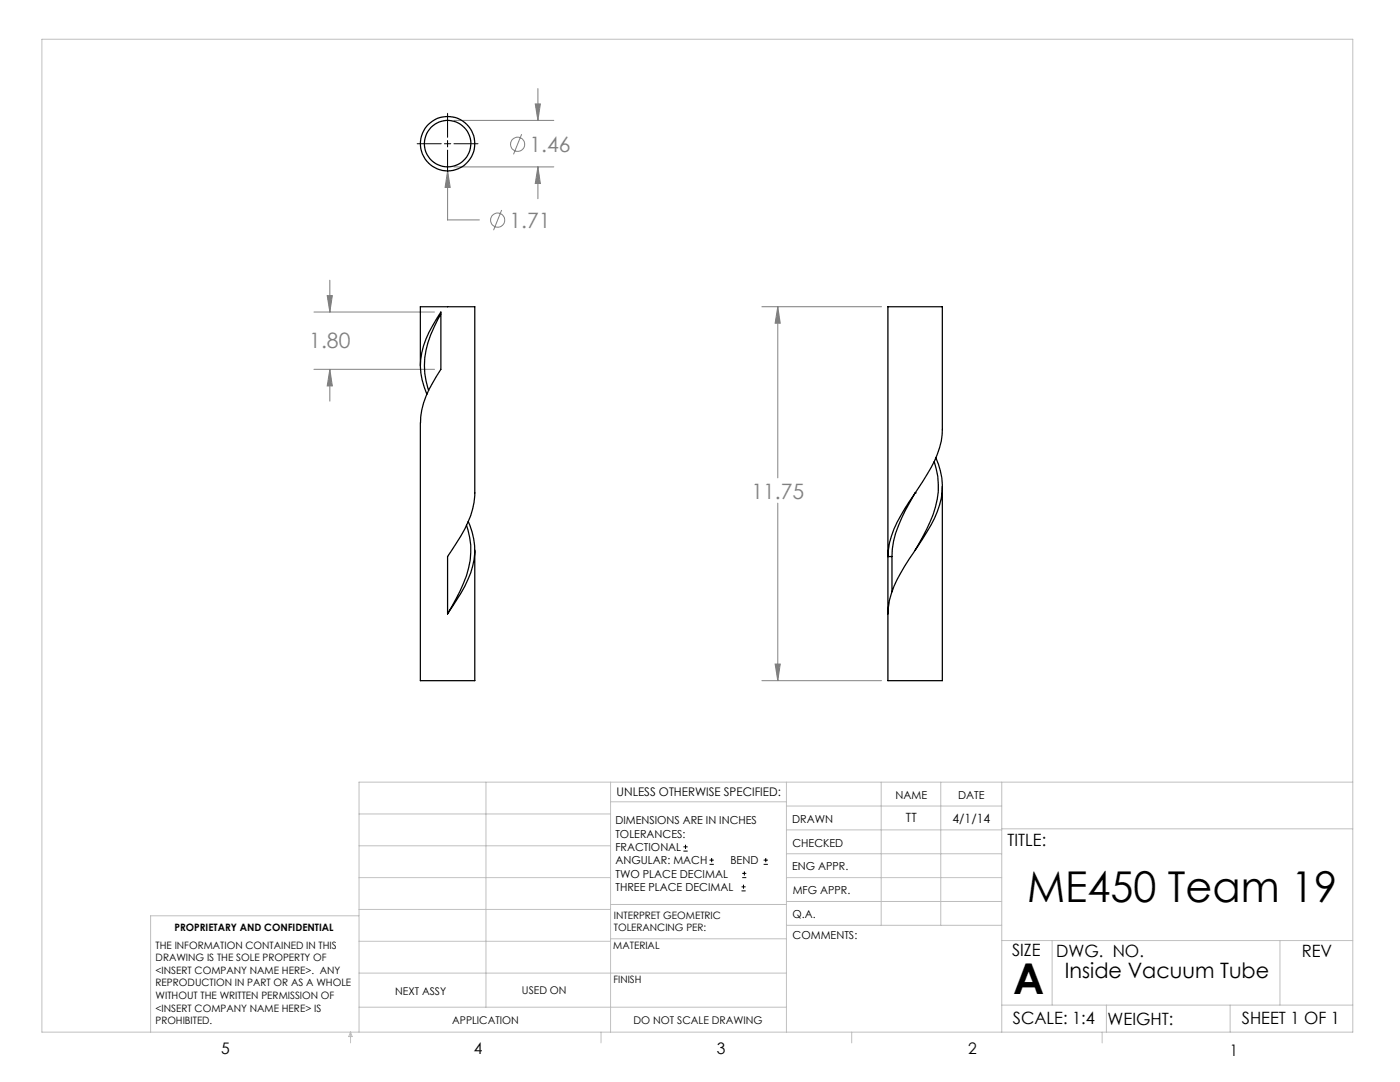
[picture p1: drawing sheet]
<svg xmlns="http://www.w3.org/2000/svg" width="279mm" height="216mm" viewBox="0 0 279 216" stroke-linecap="round" stroke-linejoin="round" font-family="sans-serif">
<g fill="none" stroke="#808080" stroke-width=".2">
<path d="M107.4 17.7v6.3M89.3 34.1v9.8h6.4M89.3 34.1l.6 3.3h-1.1zM90.6 24h19.9M90.6 33.3h19.9M104.1 26.8l-1.6 4M106.8 20.7h1l-.4 3.3zM107.4 33.3l.4 3.3h-1zM107.4 33.3v6.4M65.3 59h1l-.5 3.3zM65.8 55.9v6.4M100.1 41.9l-1.6 4"/>
<path d="M62.7 73.7h24M62.7 62.3h24M65.8 73.7v6.3M65.8 73.7l.5 3.3h-1zM152 61.2h23.9M155.2 61.2l.5 3.3h-1zM155.2 61.2v34.2M155.2 100.4v35.4M152 135.8h23.9M154.7 132.5h1l-.5 3.3z"/>
<circle cx="103.3" cy="28.8" r="1.4"/>
<circle cx="99.3" cy="43.9" r="1.4"/>
</g>
<g fill="none" stroke="#000" stroke-width=".2">
<path d="M83.3 28.7h4.8M88.7 28.7h1.3M89.3 22.6v4.8M89.3 28v1.3M89.3 30v4.7M90.6 28.7h4.8M136.4 169.8h.8M136.4 169h.8M136.8 168.6v.8M141.6 172.5h.9M141.6 171.6h.9M142 171.2v.8"/>
<path d="M148 177.8h.8M148 177h.8M148.1 175.1h.8M148.1 174.3h.8M148.4 176.5v.8M148.6 173.9v.8M152.4 172.5h.8M152.4 171.6h.8M152.8 171.2v.8"/>
</g>
<g fill="none" stroke="#c0c0c0" stroke-width=".2">
<path d="M8.4 7.8h261.6v198.2h-261.6zM97 156.1v44.9M121.8 156.1v49.9M121.8 160h35.2M157 156.1v49.9M175.9 156.1v28.5M187.7 156.1v28.5M199.9 156.1v49.9M270 156.1h-198.4v49.9M71.6 175.1h50.2M71.6 168.8h50.2M71.6 162.4h50.2"/>
<path d="M157 170.4h42.9M157 165.6h42.9M157 160.8h42.9M157 175.1h42.9M157 179.9h42.9M199.9 165.4h70.1M71.6 194.2h85.4M71.6 187.8h50.2M71.6 181.5h50.2M71.6 182.7h-41.5v23.3M121.8 187.3h35.2M121.8 180.5h35.2"/>
<path d="M157 184.6h42.9M199.9 187.7h70.1M210 187.7v12.9M255.4 187.7v12.9M70 206v2.1M70 206l.3 .8h-.7zM71.6 201h85.4M119.9 206v2.1M170 206v2.1M199.9 200.6h70.1M220 206v2.1M220.8 200.6v5.4"/>
<path d="M245.5 200.6v5.4"/>
</g>
<path d="M65.8 73.7l.5 3.3h-1zM65.3 59h1l-.5 3.3zM155.2 61.2l.5 3.3h-1zM154.7 132.5h1l-.5 3.3zM89.3 34.1l-.5 3.3h1.1zM106.8 20.7h1l-.4 3.3zM107.4 33.3l.4 3.3h-1z" fill="#808080"/>
<g fill="none" stroke="#000" stroke-width=".25">
<path d="M83.9 73v-11.8h10.9v37.2a17.8 17.8 0 0 1-3.7 9.9l-1.8 2.8v11.4M85.2 78.7a13.4 13.4 0 0 1 .4-12.4l2.4-4v11.4l-.9 1.3a17.8 17.8 0 0 0-3.2 9.4M88 62.7a21.5 21.5 0 0 0-3.3 10.3 15.1 15.1 0 0 0 .8 4.9M83.9 84.4v51.4h10.9v-26M182.6 98.4h.1M182.6 98.4l-.2 .4a32.9 32.9 0 0 0-4.1 9.2l-.3 3.1M186.4 92.1a15.5 15.5 0 0 1-.8 12.1l-3 5.6M186.8 91.3a13.8 13.8 0 0 1-1 13.5l-3.5 5.5a24.8 24.8 0 0 0-5 10.8l-.1 1.4M188.1 97.1v38.7h-10.9v-74.6h10.9v24.5a19.3 19.3 0 0 1-4 10.4l-1.8 2.7a24.8 24.8 0 0 0-5 10.9l-.1 1.4h.8M93.1 104.8a16 16 0 0 1-1.3 13.1l-2.5 4.6M93.5 104.1a13.6 13.6 0 0 1-.8 12.9l-3.4 5.5M178 111.1v7"/>
<circle cx="89.3" cy="28.7" r="5.4"/>
<circle cx="89.3" cy="28.7" r="4.6"/>
</g>
<g font-size="8.5">
<text x="205" y="179.9">ME450 Team 19</text>
<text x="202.2" y="198.3">A</text>
</g>
<g font-size="4.2" fill="#808080">
<text x="105.6" y="30.3">1.46</text>
<text x="101.7" y="45.5">1.71</text>
<text x="61.7" y="69.5">1.80</text>
<text x="150" y="99.5">11.75</text>
</g>
<text font-size="4.2" x="212.5" y="195.2">Inside Vacuum Tube</text>
<g font-size="3.4">
<text x="201.1" y="168.8">TITLE:</text>
<text x="202" y="190.8">SIZE</text>
<text x="210.8" y="190.9">DWG. NO.</text>
<text x="259.8" y="191">REV</text>
<text x="202.1" y="204.4">SCALE: 1:4</text>
<text x="221" y="204.5">WEIGHT:</text>
<text x="247.8" y="204.4">SHEET 1 OF 1</text>
</g>
<g font-size="3.2">
<text x="44.2" y="210.4">5</text>
<text x="94.6" y="210.3">4</text>
<text x="143.1" y="210.4">3</text>
<text x="193.2" y="210.3">2</text>
<text x="245.4" y="210.6">1</text>
</g>
<g font-size="2.5">
<text x="180.8" y="164.1">TT</text>
<text x="190.1" y="164.2">4/1/14</text>
</g>
<text font-size="2.4" x="123.1" y="158.9">UNLESS OTHERWISE SPECIFIED:</text>
<g font-size="2.2">
<text x="178.7" y="159.4">NAME</text>
<text x="191.2" y="159.4">DATE</text>
<text x="122.8" y="164.5">DIMENSIONS ARE IN INCHES</text>
<text x="122.8" y="167.1">TOLERANCES:</text>
<text x="158.1" y="164.2">DRAWN</text>
<text x="122.8" y="169.8">FRACTIONAL</text>
<text x="122.8" y="172.5">ANGULAR: MACH</text>
<text x="145.8" y="172.5">BEND</text>
<text x="158.1" y="173.7">ENG APPR.</text>
<text x="158.2" y="169.1">CHECKED</text>
<text x="122.8" y="175.1">TWO PLACE DECIMAL</text>
<text x="122.8" y="177.8">THREE PLACE DECIMAL</text>
<text x="158.2" y="178.4">MFG APPR.</text>
<text x="158.2" y="183.2">Q.A.</text>
<text x="158.2" y="187.4">COMMENTS:</text>
</g>
<g font-size="2.1">
<text x="78.8" y="198.5">NEXT ASSY</text>
<text x="104.2" y="198.4">USED ON</text>
<text x="90.2" y="204.3">APPLICATION</text>
<text x="126.4" y="204.3">DO NOT SCALE DRAWING</text>
</g>
<g font-size="2">
<text x="34.8" y="185.7">PROPRIETARY AND CONFIDENTIAL</text>
<text x="122.5" y="183.3">INTERPRET GEOMETRIC</text>
<text x="122.5" y="185.9">TOLERANCING PER:</text>
<text x="31.1" y="189.3">THE INFORMATION CONTAINED IN THIS</text>
<text x="31.1" y="191.8">DRAWING IS THE SOLE PROPERTY OF</text>
<text x="122.4" y="189.4">MATERIAL</text>
<text x="31.1" y="194.3">&lt;INSERT COMPANY NAME HERE&gt;. ANY</text>
<text x="31.1" y="196.8">REPRODUCTION IN PART OR AS A WHOLE</text>
<text x="122.4" y="196.2">FINISH</text>
<text x="31.1" y="199.4">WITHOUT THE WRITTEN PERMISSION OF</text>
<text x="31.1" y="201.9">&lt;INSERT COMPANY NAME HERE&gt; IS</text>
<text x="31.1" y="204.4">PROHIBITED.</text>
</g>
</svg>
